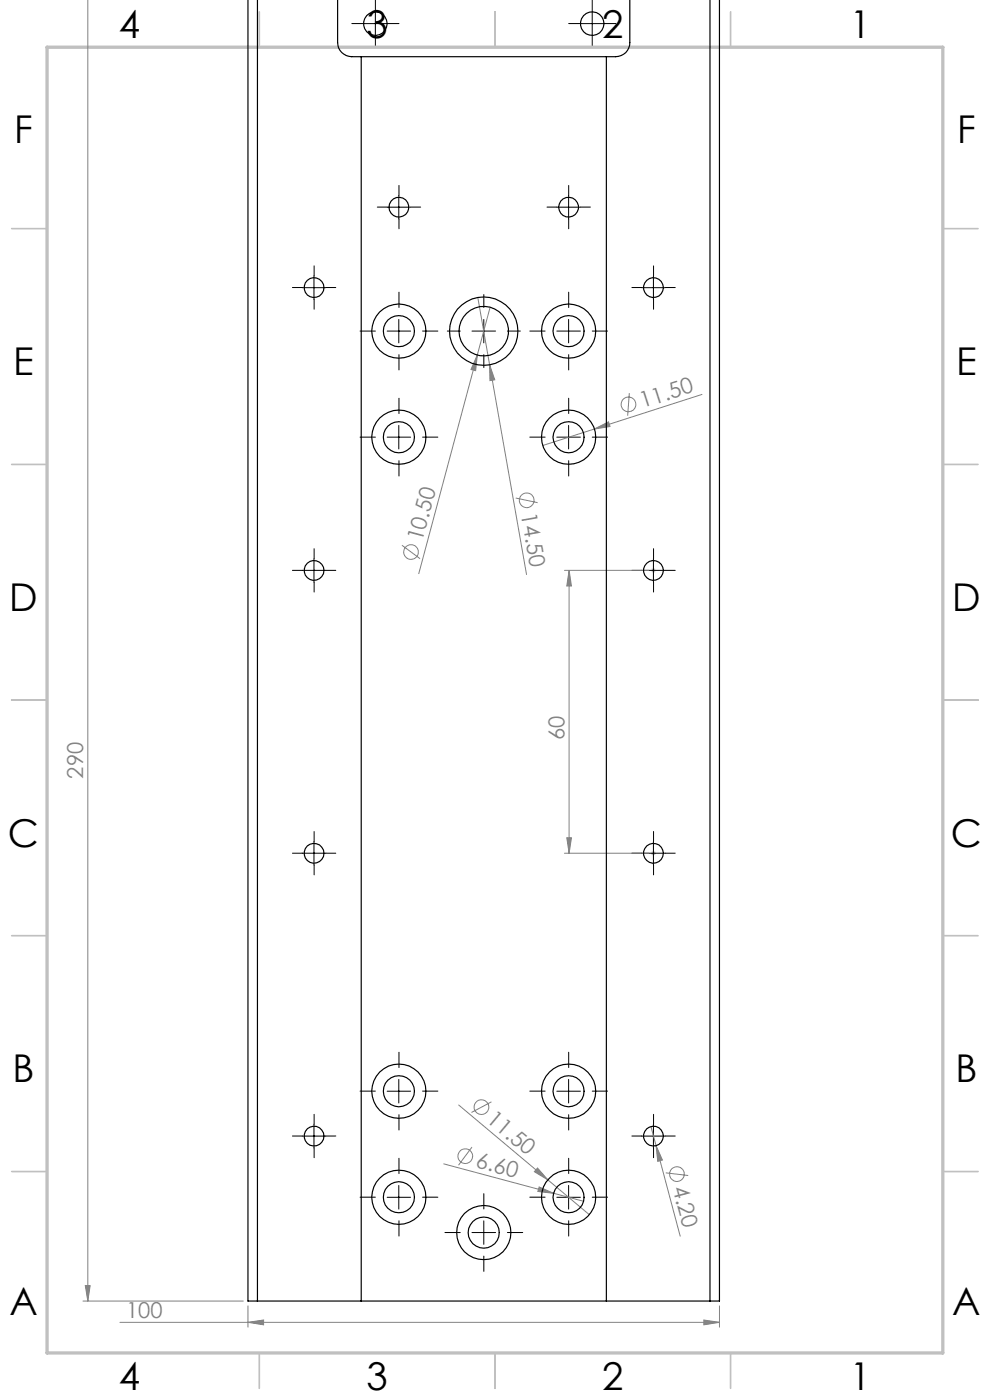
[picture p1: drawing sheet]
<svg xmlns="http://www.w3.org/2000/svg" width="210mm" height="297mm" viewBox="0 0 210 297" stroke-linecap="round" stroke-linejoin="round" font-family="sans-serif">
<g fill="none" stroke="#808080" stroke-width=".21">
<path d="M18.6 -.1v276.1M101.2 75.3l-.3 3.3-1-.2zM101.4 63.1l10.3 58.8M103.9 77.4l1.1 3.2-1.1 .1zM104 65.2l-15.2 56.5M126.1 91l3-1.5 .3 1zM133.5 83.4l-.4 4.8M148.9 83.7l-33.8 10.8M85.3 115.7l3.8 2.8M109.4 105.7l4.7 .9M119.7 121h17.9M120.7 121v60"/>
<path d="M120.7 121l.5 3.3h-1zM120.2 177.7h1l-.5 3.3zM119.7 181h17.9M97.3 234.4l18.9 15.9M104.2 233.7l-4.2 2.3M138.1 239l1.1 4.1M94.1 246.9l29.7 7.9M100.1 243.3l-2.8 3.9M114 247.8l2.2 2.5-2.9-1.7zM114.4 251.8l3 1.3-3.3-.3zM116.2 250.3l8.8 7.4M139.2 243.1l1.3 3-1 .3z"/>
<path d="M139.2 243.1l5.1 19.2M141.2 248.8l4.8 .6M17.6 276h34M18.1 272.7h1l-.5 3.3zM52.6 277v4.5M152.6 277v4.5M25.4 280.5h127.2M52.6 280.5l3.3-.5v1.1zM149.3 280l3.3 .5-3.3 .6z"/>
<circle cx="133.3" cy="85.8" r="1.56"/>
<circle cx="87.2" cy="117.1" r="1.56"/>
<circle cx="111.7" cy="106.1" r="1.55"/>
<circle cx="102.1" cy="234.9" r="1.56"/>
<circle cx="98.7" cy="245.3" r="1.55"/>
<circle cx="143.6" cy="249.1" r="1.55"/>
</g>
<path d="M138.1 121h1M138.3 120.6l.7 .8M138.6 120.5v1M139 120.6l-.7 .8M138.1 181h1M138.3 180.7l.7 .7M138.6 180.5v1M139 180.7l-.7 .7" fill="none" stroke="#c0c0c0" stroke-width=".21"/>
<g fill="none" stroke="#000" stroke-width=".21" stroke-dasharray="15.2 1.3 1.3 1.3">
<path d="M77.1 5h-2.5M79.6 2.5v-2.5M79.6 7.5v2.5M82.1 5h2.5M123.1 5h-2.5M125.6 2.5v-2.5M125.6 7.5v2.5M128.1 5h2.5M66.6 58.5v-2.1M82.1 43.9h-2.1M84.6 41.4v-2.1M84.6 46.4v2.1"/>
<path d="M87.1 43.9h2.1M118.1 43.9h-2.1M120.6 41.4v-2.1M120.6 46.4v2.1M123.1 43.9h2.1M138.6 58.5v-2.1M64.1 61h-2.1M66.6 63.5v2.1M69.1 61h2.1M79.6 70.2h-3.2M84.6 65.2v-3.2M84.6 75.2v3.3"/>
<path d="M89.6 70.2h3.3M97.6 70.2h-2.7M102.6 65.2v-2.7M102.6 75.2v2.8M107.6 70.2h2.8M115.6 70.2h-3.2M120.6 65.2v-3.2M120.6 75.2v3.3M125.6 70.2h3.3M136.1 61h-2.1M138.6 63.5v2.1M141.1 61h2.1"/>
<path d="M79.6 92.7h-3.2M84.6 87.7v-3.2M84.6 97.7v3.3M89.6 92.7h3.3M115.6 92.7h-3.2M120.6 87.7v-3.2M120.6 97.7v3.3M125.6 92.7h3.3M66.6 118.5v-2.1M138.6 118.5v-2.1M64.1 121h-2.1M66.6 123.5v2.1"/>
<path d="M69.1 121h2.1M136.1 121h-2.1M138.6 123.5v2.1M141.1 121h2.1M66.6 178.5v-2.1M138.6 178.5v-2.1M64.1 181h-2.1M66.6 183.5v2.1M69.1 181h2.1M136.1 181h-2.1M138.6 183.5v2.1M141.1 181h2.1"/>
<path d="M66.6 238.5v-2.1M79.6 231.5h-3.2M84.6 226.5v-3.3M84.6 236.5v3.2M89.6 231.5h3.3M115.6 231.5h-3.2M120.6 226.5v-3.3M120.6 236.5v3.2M125.6 231.5h3.3M138.6 238.5v-2.1M64.1 241h-2.1M66.6 243.5v2.1"/>
<path d="M69.1 241h2.1M79.6 254h-3.2M84.6 249v-3.3M84.6 259v3.2M89.6 254h3.3M102.6 256.5v-3.3M115.6 254h-3.2M120.6 249v-3.3M120.6 259v3.2M125.6 254h3.3M136.1 241h-2.1M138.6 243.5v2.1"/>
<path d="M141.1 241h2.1M97.6 261.5h-3.2M102.6 266.5v3.2M107.6 261.5h3.3"/>
</g>
<g fill="none" stroke="#000" stroke-width=".21">
<path d="M77.1 5h5M79.6 2.5v5M123.1 5h5M125.6 2.5v5M66.6 58.5v5M82.1 44h5M84.6 41.4v5.1M118.1 44h5M120.6 41.4v5.1M138.6 58.5v5M64.1 61h5M82.1 70.2h5"/>
<path d="M84.6 67.8v4.9M100.1 70.2h5M102.6 67.8v4.9M118.1 70.2h5M120.6 67.8v4.9M136.1 61h5M82.1 92.7h5M84.6 90.2v5M118.1 92.7h5M120.6 90.2v5M66.6 118.5v5M138.6 118.5v5"/>
<path d="M64.1 121h5M136.1 121h5M66.6 178.5v5M138.6 178.5v5M64.1 181h5M136.1 181h5M66.6 238.5v5M82.1 231.5h5M84.6 229v5M118.1 231.5h5M120.6 229v5M138.6 238.5v5"/>
<path d="M64.1 241h5M82.1 254h5M84.6 251.5v5M102.6 259v5M118.1 254h5M120.6 251.5v5M136.1 241h5M100.1 261.5h5"/>
</g>
<g fill="none" stroke="#c0c0c0" stroke-width=".35">
<path d="M55 2.5v7.5M105 2.5v7.5M155 2.5v7.5M2.5 48.5h7.5M200 48.5h7.5M2.5 98.5h7.5M200 98.5h7.5M2.5 148.5h7.5M200 148.5h7.5M2.5 198.5h7.5M200 198.5h7.5M2.5 248.5h7.5"/>
<path d="M200 248.5h7.5M55 287v7.5M105 287v7.5M155 287v7.5"/>
</g>
<path d="M10 10h190v277h-190z" fill="none" stroke="#c0c0c0" stroke-width=".7"/>
<g fill="#808080">
<path d="M114 247.8l2.2 2.5-2.9-1.7z"/>
<path d="M114.4 251.8l3 1.3-3.3-.3z"/>
<path d="M126.1 91l3-1.5 .3 1z"/>
<path d="M101.2 75.3l-.3 3.3-1-.2z"/>
<path d="M103.9 77.4l1.1 3.2-1.1 .1z"/>
<path d="M139.2 243.1l1.3 3-1 .3z"/>
<path d="M149.3 280l3.3 .5-3.3 .6zM52.6 280.5l3.3-.5v1.1z"/>
<path d="M18.1 272.7h1l-.5 3.3zM18.1 -.1h1z"/>
<path d="M120.7 121l.5 3.3h-1zM120.2 177.7h1l-.5 3.3z"/>
</g>
<g fill="none" stroke="#000" stroke-width=".25">
<path d="M52.6 -.1v276.1h100v-276M54.6 0v276M71.6 -.1v9.1a3 3 0 0 0 3 3h56a2.95 2.95 0 0 0 3-3v-9.1M150.6 -.1v276.1M76.6 12v264M128.6 12v264"/>
<circle cx="79.6" cy="5" r="2.51"/>
<circle cx="125.6" cy="5" r="2.51"/>
<circle cx="84.6" cy="43.9" r="2.1"/>
<circle cx="120.6" cy="43.9" r="2.1"/>
<circle cx="66.6" cy="61" r="2.1"/>
<circle cx="84.6" cy="70.3" r="5.7"/>
<circle cx="84.6" cy="70.2" r="3.3"/>
<circle cx="102.6" cy="70.3" r="7.2"/>
<circle cx="102.6" cy="70.2" r="5.2"/>
<circle cx="120.6" cy="70.2" r="3.3"/>
<circle cx="120.6" cy="70.3" r="5.8"/>
<circle cx="138.6" cy="61" r="2.1"/>
<circle cx="84.6" cy="92.8" r="5.7"/>
<circle cx="84.6" cy="92.7" r="3.3"/>
<circle cx="120.6" cy="92.7" r="3.3"/>
<circle cx="120.6" cy="92.8" r="5.8"/>
<circle cx="66.6" cy="121" r="2.1"/>
<circle cx="138.6" cy="121" r="2.1"/>
<circle cx="66.6" cy="181" r="2.11"/>
<circle cx="138.6" cy="181" r="2.11"/>
<circle cx="84.6" cy="231.5" r="5.8"/>
<circle cx="84.6" cy="231.5" r="3.3"/>
<circle cx="120.6" cy="231.5" r="3.3"/>
<circle cx="120.6" cy="231.5" r="5.8"/>
<circle cx="66.6" cy="241" r="2.11"/>
<circle cx="84.6" cy="254" r="5.7"/>
<circle cx="84.6" cy="254" r="3.3"/>
<circle cx="120.6" cy="254" r="3.3"/>
<circle cx="120.6" cy="254" r="5.8"/>
<circle cx="138.6" cy="241" r="2.11"/>
<circle cx="102.6" cy="261.5" r="3.3"/>
<circle cx="102.6" cy="261.5" r="5.8"/>
</g>
<g font-size="8.1">
<text x="25.2" y="8">4</text>
<text x="77.7" y="8">3</text>
<text x="127.7" y="8">2</text>
<text x="180.2" y="8">1</text>
<text x="3" y="30.4">F</text>
<text x="203" y="30.4">F</text>
<text x="2.8" y="79.6">E</text>
<text x="202.8" y="79.6">E</text>
<text x="2" y="129.6">D</text>
<text x="202" y="129.6">D</text>
<text x="1.7" y="179.6">C</text>
<text x="201.7" y="179.6">C</text>
<text x="2.7" y="229.6">B</text>
<text x="202.7" y="229.6">B</text>
<text x="2" y="278.9">A</text>
<text x="202" y="278.9">A</text>
<text x="25.2" y="295">4</text>
<text x="77.7" y="295">3</text>
<text x="127.7" y="295">2</text>
<text x="180.2" y="295">1</text>
</g>
<g font-size="4.7" fill="#808080">
<text x="136.3" y="86.6" transform="rotate(-18 136.3 86.6)">11.50</text>
<text x="110.5" y="108.9" transform="rotate(80 110.5 108.9)">14.50</text>
<text x="89.5" y="115.1" transform="rotate(-75 89.5 115.1)">10.50</text>
<text x="119.7" y="157" transform="rotate(-90 119.7 157)">60</text>
<text x="17.6" y="165.2" transform="rotate(-90 17.6 165.2)">290</text>
<text x="103" y="237.8" transform="rotate(40 103 237.8)">11.50</text>
<text x="100.7" y="247.6" transform="rotate(15 100.7 247.6)">6.60</text>
<text x="142.6" y="252" transform="rotate(75 142.6 252)">4.20</text>
<text x="26.8" y="279.5">100</text>
</g>
</svg>
